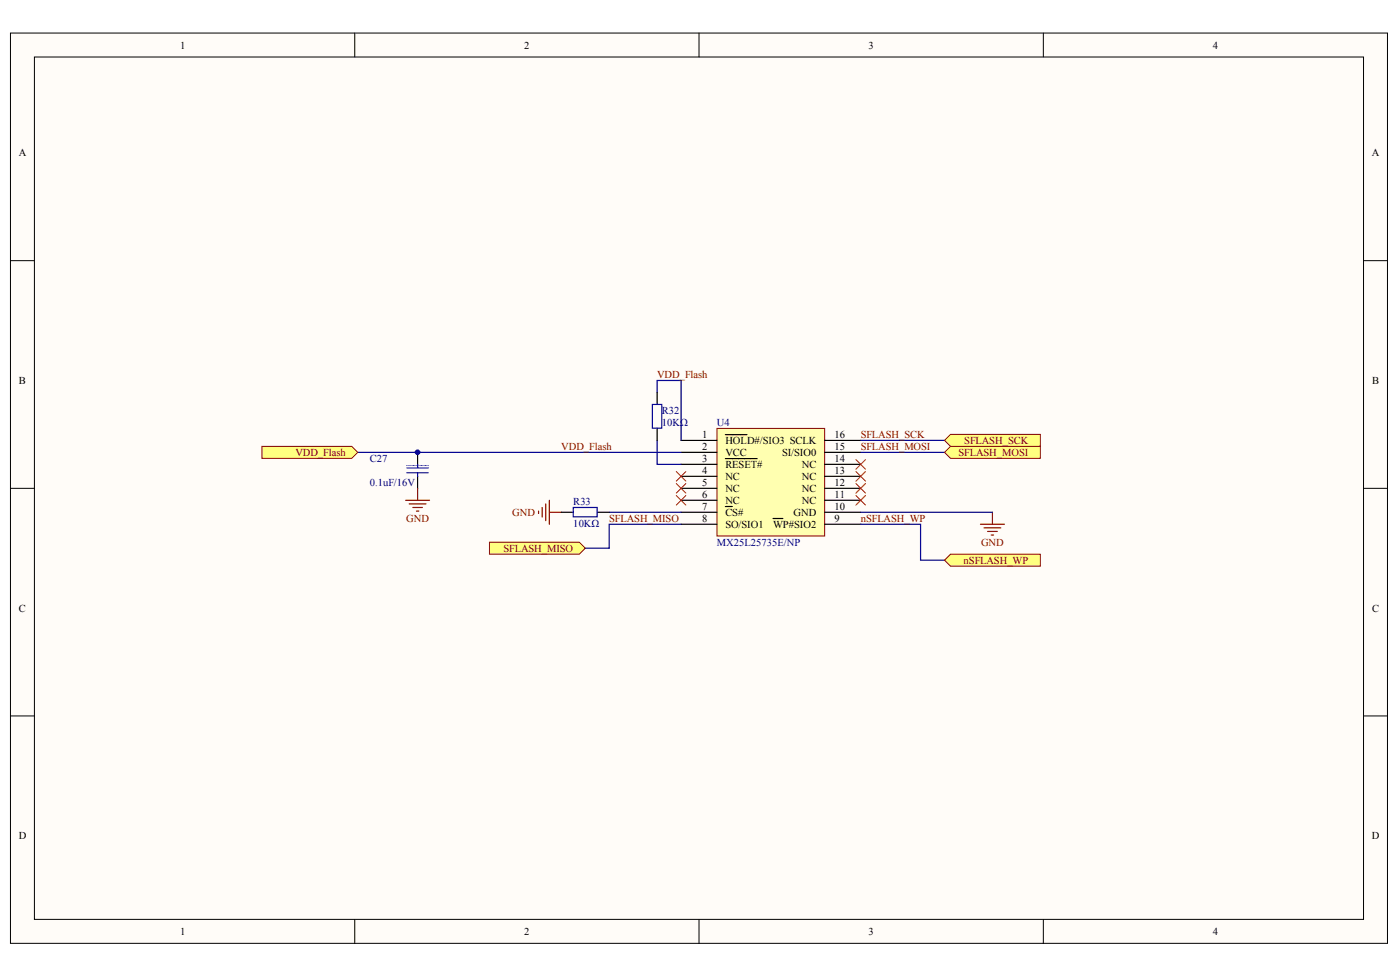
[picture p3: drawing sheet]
<svg xmlns="http://www.w3.org/2000/svg" width="288mm" height="201mm" viewBox="0 0 288 201" stroke-linecap="round" stroke-linejoin="round" font-family="sans-serif">
<g fill="#fffcf8" stroke="#000" stroke-width=".21">
<path d="M2.2 6.8h283.1v187.2h-283.1z"/>
<path d="M7.1 11.7h273.3v177.3h-273.3z"/>
</g>
<path d="M72.9 6.8v4.9M143.7 6.8v4.9M214.5 6.8v4.9M2.2 53.6h4.9M280.4 53.6h4.9M2.2 100.4h4.9M280.4 100.4h4.9M2.2 147.2h4.9M280.4 147.2h4.9M72.9 189.1v4.9M143.7 189.1v4.9M214.5 189.1v4.9" fill="none" stroke="#000" stroke-width=".21"/>
<path d="M147.4 88.1h22.2v22.1h-22.2z" fill="#ffffb0" stroke="#800000" stroke-width=".21"/>
<g fill="none" stroke="#000" stroke-width=".25">
<path d="M85.9 93v2.5M85.9 97.9v2.5M140 90.5h7.4M140 93h7.4M140 95.5h7.4M140 97.9h7.4M149.2 89.4h4.4M149.2 94.3h6.5M169.6 90.5h7.4M169.6 93h7.4M169.6 95.5h7.4M169.6 97.9h7.4"/>
<path d="M140 100.4h7.4M140 102.9h7.4M140 105.3h7.4M140 107.8h7.4M149.2 104.1h1.4M159 106.6h2M169.6 100.4h7.4M169.6 102.9h7.4M169.6 105.3h7.4M169.6 107.8h7.4"/>
</g>
<path d="M83.7 97.2h4.4M83.7 96.2h4.4M85.9 95.5v.7M85.9 97.2v.7" fill="none" stroke="#00f" stroke-width=".25"/>
<path d="M83.7 95.7h4.4" fill="none" stroke="#00f" stroke-width=".21"/>
<g fill="none" stroke="#800000" stroke-width=".25">
<path d="M83.4 102.9h4.9M84.1 103.6h3.5M84.9 104.3h2M85.6 105.1h.5M85.9 100.4v2.5M110.7 105.1v.5M111.5 104.3v2M112.2 103.6v3.5M113 102.9v4.9M113 105.3h2.4M201.6 107.8h4.9M202.3 108.5h3.5"/>
<path d="M203.1 109.3h1.9M203.8 110h.5M204.1 105.3v2.5"/>
</g>
<path d="M73.6 93h66.4M135.1 90.5v5h4.9M177 93h17.2M177 90.5h17.2M140 107.8h-14.7v4.9h-5M177 107.8h12.3v7.4h4.9M177 105.3h27.1" fill="none" stroke="#000080" stroke-width=".25"/>
<g fill="none" stroke="#f00" stroke-width=".21">
<path d="M139.1 97l1.9 1.9M139.1 99.4l1.9 2M141 97l-1.9 1.9M141 99.4l-1.9 2M176 94.5l2 2M176 97l2 1.9M176 99.4l2 2M178 94.5l-2 2M178 97l-2 1.9M178 99.4l-2 2M139.1 101.9l1.9 1.9M141 101.9l-1.9 1.9"/>
<path d="M176 101.9l2 1.9M178 101.9l-2 1.9"/>
</g>
<g fill="#ffff80" stroke="#800000" stroke-width=".21">
<path d="M195.4 89.3h18.5v2.5h-18.5l-1.2-1.3z" fill-rule="evenodd"/>
<path d="M195.4 91.8h18.5v2.4h-18.5l-1.2-1.2z" fill-rule="evenodd"/>
<path d="M100.6 111.5h18.5l1.2 1.2-1.2 1.2h-18.5z" fill-rule="evenodd"/>
</g>
<path d="M125.3 105.3h14.7" fill="none" stroke="#000080" stroke-width=".25"/>
<g fill="#ffff80" stroke="#800000" stroke-width=".21">
<path d="M195.4 113.9h18.5v2.5h-18.5l-1.2-1.2z" fill-rule="evenodd"/>
<path d="M53.9 91.8h18.4l1.3 1.2-1.3 1.2h-18.4z" fill-rule="evenodd"/>
</g>
<path d="M135.1 80.7v2.5M135.1 88.1v2.4M115.4 105.3h2.5M122.8 105.3h2.5" fill="none" stroke="#000" stroke-width=".25"/>
<path d="M134.1 83.2h2v4.8h-2zM117.9 104.3h4.9v2h-4.9z" fill="none" stroke="#00f" stroke-width=".25"/>
<path d="M135.1 80.7v-2.5h4.9v12.3" fill="none" stroke="#000080" stroke-width=".25"/>
<circle cx="85.9" cy="93" r=".47" fill="#000080" stroke="#000080" stroke-width=".21"/>
<g font-size="2.2">
<text x="37" y="10">1</text>
<text x="107.8" y="10">2</text>
<text x="178.6" y="10">3</text>
<text x="249.4" y="10">4</text>
<text x="3.9" y="32.1">A</text>
<text x="282.1" y="32.1">A</text>
<text x="3.9" y="78.9">B</text>
<text x="282.1" y="78.9">B</text>
<text x="144.3" y="90.1">1</text>
<text x="144.3" y="92.5">2</text>
<text x="144.3" y="95">3</text>
<text x="149.2" y="91.3">HOLD#/SIO3 SCLK</text>
<text x="149.2" y="93.8">VCC</text>
<text x="160.8" y="93.8">SI/SIO0</text>
<text x="171.6" y="95">14</text>
<text x="171.6" y="92.5">15</text>
<text x="171.6" y="90.1">16</text>
<text x="144.3" y="97.5">4</text>
<text x="144.3" y="99.9">5</text>
<text x="149.2" y="96.2">RESET#</text>
<text x="149.2" y="98.7">NC</text>
<text x="149.2" y="101.2">NC</text>
<text x="164.9" y="101.2">NC</text>
<text x="164.9" y="98.7">NC</text>
<text x="164.9" y="96.2">NC</text>
<text x="171.6" y="99.9">12</text>
<text x="171.6" y="97.5">13</text>
<text x="144.3" y="102.4">6</text>
<text x="144.3" y="104.8">7</text>
<text x="144.3" y="107.3">8</text>
<text x="149.2" y="103.6">NC</text>
<text x="149.2" y="106.1">CS#</text>
<text x="163.2" y="106.1">GND</text>
<text x="164.9" y="103.6">NC</text>
<text x="171.6" y="107.3">9</text>
<text x="171.6" y="104.8">10</text>
<text x="171.6" y="102.4">11</text>
<text x="149.2" y="108.5">SO/SIO1</text>
<text x="159" y="108.5">WP#SIO2</text>
<text x="3.9" y="125.7">C</text>
<text x="282.1" y="125.7">C</text>
<text x="3.9" y="172.5">D</text>
<text x="282.1" y="172.5">D</text>
<text x="37" y="192.3">1</text>
<text x="107.8" y="192.3">2</text>
<text x="178.6" y="192.3">3</text>
<text x="249.4" y="192.3">4</text>
</g>
<g font-size="2.2" fill="#800000">
<text x="135.1" y="77.7">VDD_Flash</text>
<text x="60.7" y="93.8">VDD_Flash</text>
<text x="115.4" y="92.5">VDD_Flash</text>
<text x="177" y="90.1">SFLASH_SCK</text>
<text x="177" y="92.5">SFLASH_MOSI</text>
<text x="197.1" y="93.8">SFLASH_MOSI</text>
<text x="198.3" y="91.3">SFLASH_SCK</text>
<text x="83.5" y="107.3">GND</text>
<text x="105.3" y="106.1">GND</text>
<text x="125.3" y="107.3">SFLASH_MISO</text>
<text x="177" y="107.3">nSFLASH_WP</text>
<text x="103.5" y="113.5">SFLASH_MISO</text>
<text x="201.7" y="112.2">GND</text>
<text x="198.1" y="115.9">nSFLASH_WP</text>
</g>
<g font-size="2.2" fill="#000080">
<text x="136.1" y="85.1">R32</text>
<text x="136.1" y="87.6">10KΩ</text>
<text x="147.4" y="87.6">U4</text>
<text x="76" y="95">C27</text>
<text x="76" y="99.9">0.1uF/16V</text>
<text x="117.9" y="103.9">R33</text>
<text x="117.9" y="108.3">10KΩ</text>
<text x="147.4" y="112.2">MX25L25735E/NP</text>
</g>
</svg>
